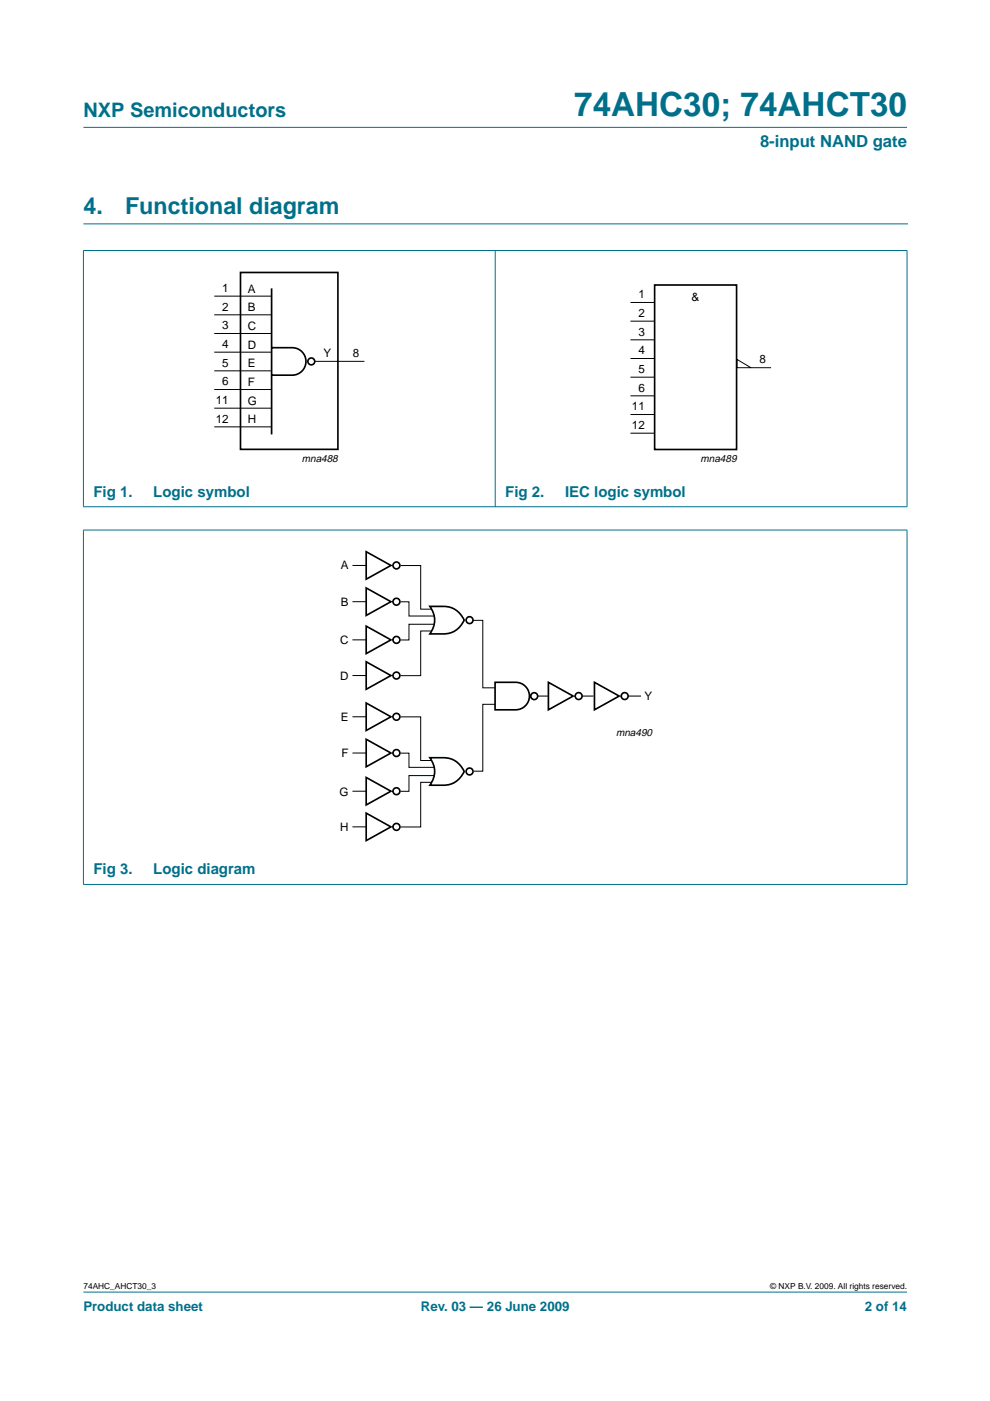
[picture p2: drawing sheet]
<svg xmlns="http://www.w3.org/2000/svg" width="210mm" height="297mm" viewBox="0 0 210 297" stroke-linecap="round" stroke-linejoin="round" font-family="sans-serif">
<g fill="#00708a" stroke="#00708a" stroke-width=".21">
<path d="M17.7 273.9h174.6z"/>
<path d="M17.7 27h174.6z"/>
<path d="M17.7 53.2v54.2z"/>
<path d="M105 53.1v54.4z"/>
<path d="M192.3 53.2v54.2z"/>
<path d="M17.6 53.1h174.8z"/>
<path d="M17.6 107.4h174.8z"/>
<path d="M17.7 112.4v75.1z"/>
<path d="M192.3 112.4v75.1z"/>
<path d="M17.6 112.4h174.8z"/>
<path d="M17.6 187.5h174.8z"/>
</g>
<path d="M17.7 47.5h174.7" fill="none" stroke="#00708a" stroke-width=".21"/>
<g fill="none" stroke="#000" stroke-width=".35">
<path d="M51 57.8h20.6v37.5h-20.6zM57.6 73.7h4.4a2.92 2.92 0 0 1 2.9 2.9 2.92 2.92 0 0 1-2.9 2.9h-4.4M57.6 61.1v31M138.8 60.4h17.4v34.9h-17.4zM77.6 117l5.3 2.9-5.3 2.9zM77.6 124.7l5.3 2.9-5.3 2.9zM77.6 132.8l5.3 2.9-5.3 2.9zM91.1 128.6a9.4 9.4 0 0 1 4.9 .4 5 5 0 0 1 2.4 2.5 4.7 4.7 0 0 1-4.3 2.9h-3a4.7 4.7 0 0 0 0-5.8zM77.6 140.3l5.3 2.9-5.3 2.9zM77.6 156.7l5.3 3-5.3 2.9zM77.6 149.1l5.3 2.9-5.3 2.9zM105 144.7h4.3a2.92 2.92 0 0 1 3 2.9 2.92 2.92 0 0 1-3 2.9h-4.3z"/>
<path d="M116.3 144.7l5.2 2.9-5.2 2.9zM126 144.7l5.3 2.9-5.3 2.9zM77.6 164.8l5.3 3-5.3 2.9zM77.6 172.4l5.3 2.9-5.3 2.9zM91.1 160.7a9.4 9.4 0 0 1 4.9 .4 5 5 0 0 1 2.4 2.5 4.7 4.7 0 0 1-4.3 2.9h-3a4.7 4.7 0 0 0 0-5.8z"/>
<circle cx="66" cy="76.6" r=".73"/>
<circle cx="84.1" cy="119.9" r=".73"/>
<circle cx="84.1" cy="127.6" r=".73"/>
<circle cx="84.1" cy="135.7" r=".73"/>
<circle cx="99.6" cy="131.5" r=".73"/>
<circle cx="84.1" cy="159.7" r=".73"/>
<circle cx="84.1" cy="152" r=".73"/>
<circle cx="84.1" cy="143.2" r=".73"/>
<circle cx="113.3" cy="147.6" r=".73"/>
<circle cx="122.7" cy="147.6" r=".73"/>
<circle cx="132.5" cy="147.6" r=".73"/>
<circle cx="84.1" cy="175.3" r=".73"/>
<circle cx="84.1" cy="167.8" r=".73"/>
<circle cx="99.6" cy="163.6" r=".73"/>
</g>
<g fill="none" stroke="#000" stroke-width=".21">
<path d="M45.4 62.8h12.1M45.4 66.7h12.1M45.4 70.7h12.1M45.4 74.7h12.1M45.4 78.6h12.1M66.8 76.6h10.5M133.7 64.1h5.2M133.7 68.1h5.2M133.7 72h5.2M133.7 76h5.2M133.7 80h5.2M159.2 78l-3-1.8v1.8h7.3"/>
<path d="M45.4 82.6h12.1M45.4 86.5h12.1M45.4 90.5h12.1M133.7 83.9h5.2M133.7 87.9h5.2M133.7 91.8h5.2M74.7 119.9h2.9M84.9 119.9h4.3v9.3h2.3M74.7 127.6h2.9M74.7 135.7h2.9M84.9 127.6h1.8v3h5.4M91.5 133.8h-2.3v9.5h-4.3"/>
<path d="M92.1 132.4h-5.4v3.3h-1.8M100.3 131.5h2.1v14.3h2.6M74.7 143.2h2.9M74.7 159.7h2.9M74.7 152h2.9M84.9 159.7h1.8v3h5.4M84.9 152h4.3v9.2h2.3M105 149.3h-2.6v14.2h-2M114.1 147.6h2.1M123.4 147.6h2.4M133.2 147.6h2.7M74.7 167.8h2.9"/>
<path d="M74.7 175.3h2.9M91.5 165.9h-2.3v9.4h-4.3M92.1 164.4h-5.4v3.4h-1.8"/>
</g>
<text font-size="7.1" fill="#00708a" x="121.7" y="24.7">74AHC30; 74AHCT30</text>
<g font-size="4.9" fill="#00708a">
<text x="17.7" y="45.5">4.</text>
<text x="26.5" y="45.5">Functional diagram</text>
</g>
<text font-size="4.2" fill="#00708a" x="17.7" y="24.9">NXP Semiconductors</text>
<text font-size="3.5" fill="#00708a" x="161.2" y="31.1">8-input NAND gate</text>
<g font-size="3.2" fill="#00708a">
<text x="19.8" y="105.3">Fig 1.</text>
<text x="32.5" y="105.3">Logic symbol</text>
<text x="107.1" y="105.3">Fig 2.</text>
<text x="119.8" y="105.3">IEC logic symbol</text>
<text x="19.8" y="185.4">Fig 3.</text>
<text x="32.5" y="185.4">Logic diagram</text>
</g>
<g font-size="2.8" fill="#00708a">
<text x="17.7" y="278">Product data sheet</text>
<text x="89.2" y="278">Rev. 03 — 26 June 2009</text>
<text x="183.4" y="278">2 of 14</text>
</g>
<g font-size="2.5">
<text x="47.1" y="65.9">2</text>
<text x="47.1" y="61.9">1</text>
<text x="52.5" y="62.1">A</text>
<text x="135.3" y="63.2">1</text>
<text x="146.6" y="63.9">&amp;</text>
<text x="47.1" y="69.8">3</text>
<text x="52.5" y="66">B</text>
<text x="52.5" y="70">C</text>
<text x="135.3" y="67.2">2</text>
<text x="135.3" y="71.2">3</text>
<text x="47.1" y="73.8">4</text>
<text x="47.1" y="77.7">5</text>
<text x="52.5" y="73.9">D</text>
<text x="52.5" y="77.9">E</text>
<text x="68.6" y="75.8">Y</text>
<text x="74.8" y="75.7">8</text>
<text x="135.3" y="75.1">4</text>
<text x="161" y="77.1">8</text>
<text x="47.1" y="81.7">6</text>
<text x="52.5" y="81.9">F</text>
<text x="135.3" y="79.1">5</text>
<text x="135.3" y="83">6</text>
<text x="45.7" y="85.7">11</text>
<text x="45.7" y="89.6">12</text>
<text x="52.5" y="85.8">G</text>
<text x="52.5" y="89.8">H</text>
<text x="134" y="87">11</text>
<text x="134" y="91">12</text>
<text x="72.3" y="120.7">A</text>
<text x="72.3" y="128.4">B</text>
<text x="72.1" y="136.6">C</text>
<text x="72.1" y="144.1">D</text>
<text x="136.7" y="148.3">Y</text>
<text x="72.3" y="152.8">E</text>
<text x="72.4" y="160.5">F</text>
<text x="72" y="168.7">G</text>
<text x="72.1" y="176.2">H</text>
</g>
<g font-size="2.2">
<text x="64" y="98">mna488</text>
<text x="148.5" y="97.9">mna489</text>
<text x="130.6" y="156">mna490</text>
</g>
<g font-size="1.8">
<text x="17.7" y="273.4">74AHC_AHCT30_3</text>
<text x="163.3" y="273.4">© NXP B.V. 2009. All rights reserved.</text>
</g>
</svg>
